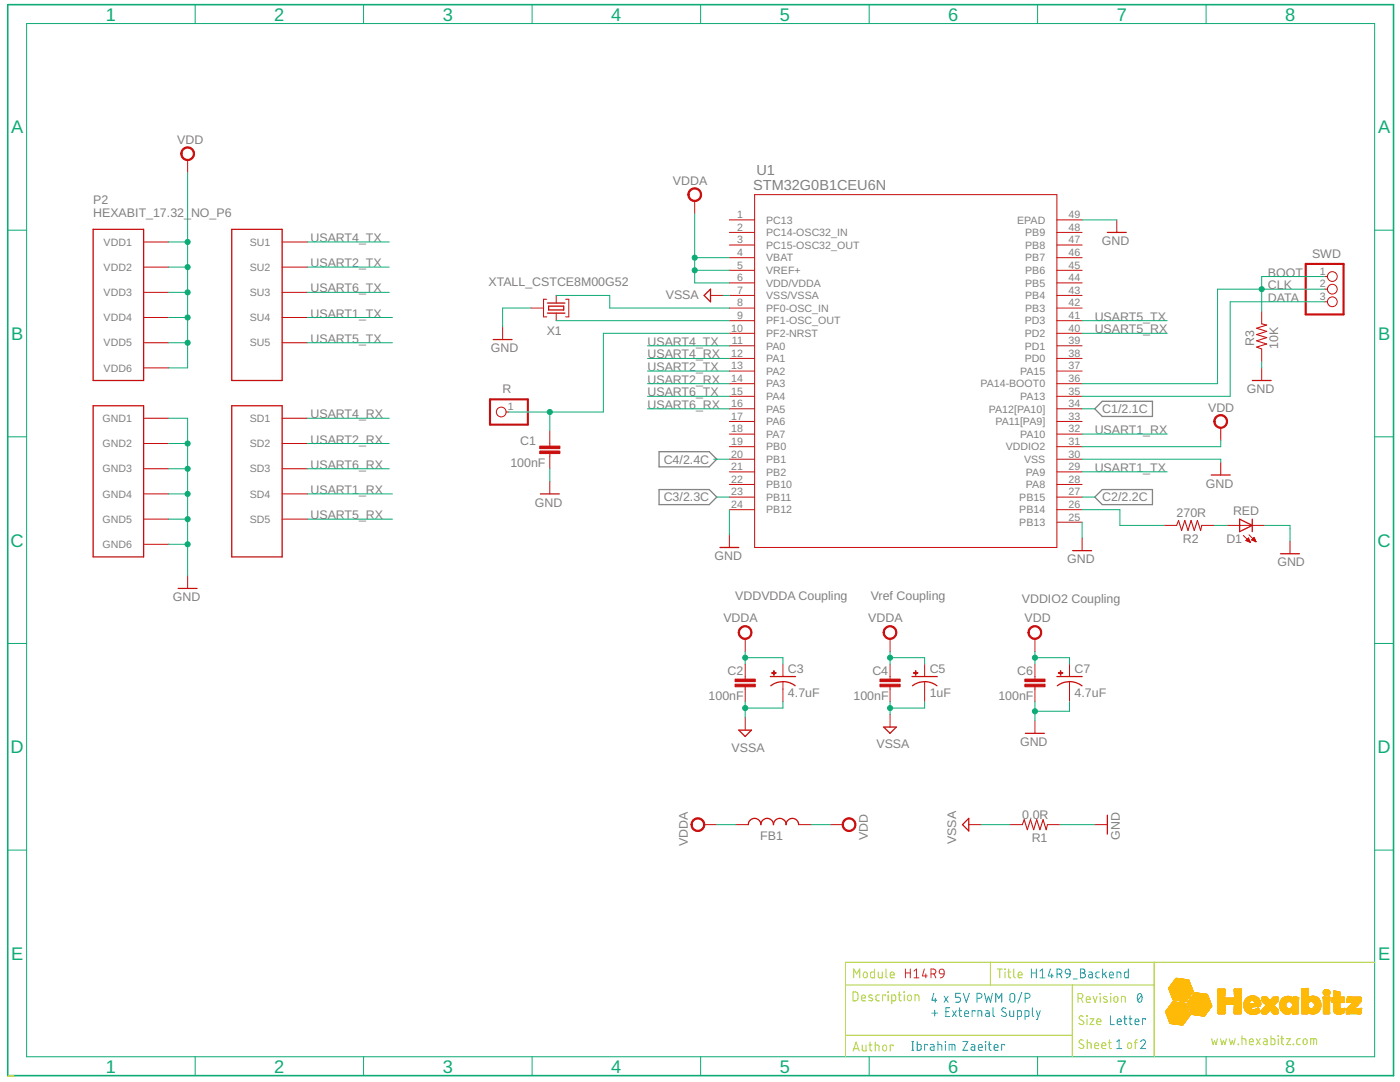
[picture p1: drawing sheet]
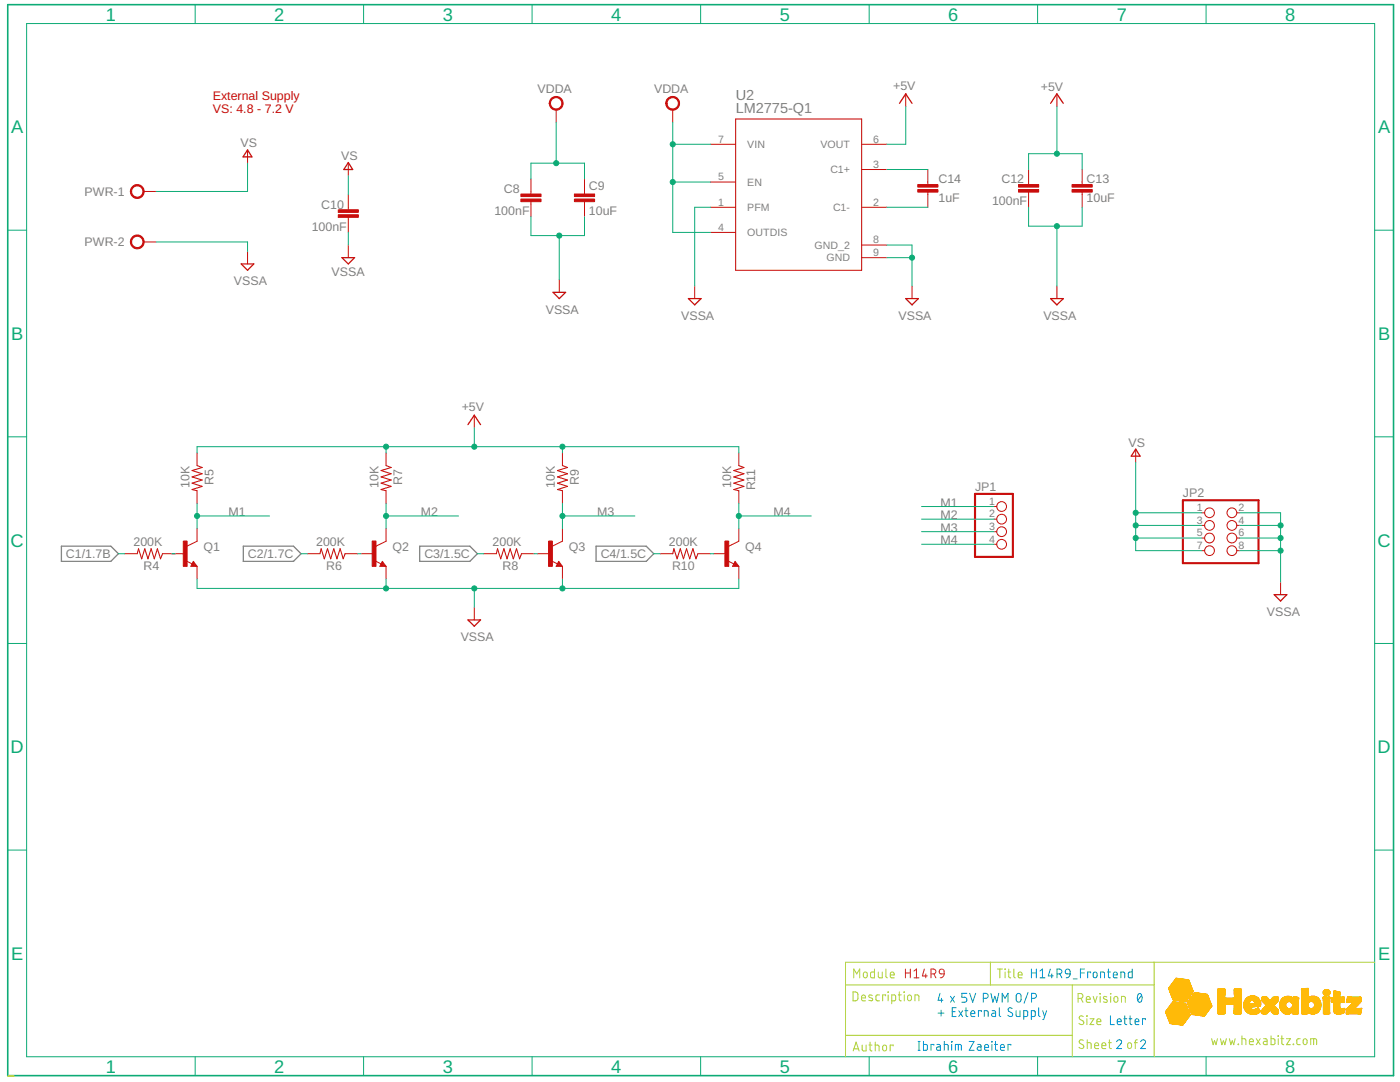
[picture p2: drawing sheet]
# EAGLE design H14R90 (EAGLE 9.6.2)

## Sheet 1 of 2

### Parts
C1  100nF  C-0603  [C-0603]
C2  100nF  C-0603  [C-0603]
C3  4.7uF  C-0805-POL  [C-0805-POL]
C4  100nF  C-0603  [C-0603]
C5  1uF  C-0805-POL  [C-0805-POL]
C6  100nF  C-0603  [C-0603]
C7  4.7uF  C-0805-POL  [C-0805-POL]
D1  RED  VLMS1300-GS08  [VLMS1300-GS08]
FB1  FB-0603  [FB-0603]
P2  HEXABIT_17.32_NO_P6  [HEXABIT_17.32_NO_P6]
R  R  PINHD-1X1  [1X01]
R1  0.0R  R-0603  [R-0603]
R2  270R  R-0603  [R-0603]
R3  10K  R-0603  [R-0603]
SWD  PINHD-1X3  [1X03]
U1  STM32G0B1CEU6N  [HEXABITZ_ICS_QFN_B1CEU6_STM-L]
X1  XTALL_CSTCE8M00G52  [XTALL_CSTCE8M00G52]

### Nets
C1: U1.34(PA12[PA10]) ; also sheet 2
C2: U1.27(PB15) ; also sheet 2
C3: U1.23(PB11) ; also sheet 2
C4: U1.20(PB1) ; also sheet 2
CLK: R3.2 SWD.1 SWD.2 U1.36(PA14-BOOT0)
DATA: SWD.3 U1.35(PA13)
GND: C1.2 C6.2 C7.2(-) D1.C P2.PAD_PD7(GND1) P2.PAD_PD8(GND2) P2.PAD_PD9(GND3) P2.PAD_PD10(GND4) P2.PAD_PD11(GND5) P2.PAD_PD12(GND6) R1.2 R3.1 U1.24(PB12) U1.25(PB13) U1.30(VSS) U1.49(EPAD) X1.P$2
N$1: D1.A R2.2
N$5: U1.9(PF1-OSC_OUT) X1.P$1
N$6: U1.8(PF0-OSC_IN) X1.P$3
N$8: C1.1 R.1 U1.10(PF2-NRST)
N$15: R2.1 U1.26(PB14)
USART1_RX: P2.PAD_PD4(SD4) U1.32(PA10)
USART1_TX: P2.PAD_PU4(SU4) U1.29(PA9)
USART2_RX: P2.PAD_PD2(SD2) U1.14(PA3)
USART2_TX: P2.PAD_PU2(SU2) U1.13(PA2)
USART4_RX: P2.PAD_PD1(SD1) U1.12(PA1)
USART4_TX: P2.PAD_PU1(SU1) U1.11(PA0)
USART5_RX: P2.PAD_PD5(SD5) U1.40(PD2)
USART5_TX: P2.PAD_PU5(SU5) U1.41(PD3)
USART6_RX: P2.PAD_PD3(SD3) U1.16(PA5)
USART6_TX: P2.PAD_PU3(SU3) U1.15(PA4)
VDD: C6.1 C7.1(+) FB1.2 P2.PAD_PU7(VDD1) P2.PAD_PU8(VDD2) P2.PAD_PU9(VDD3) P2.PAD_PU10(VDD4) P2.PAD_PU11(VDD5) P2.PAD_PU12(VDD6) U1.31(VDDIO2)
VDDA: C2.1 C3.1(+) C4.1 C5.1(+) FB1.1 U1.4(VBAT) U1.5(VREF+) U1.6(VDD/VDDA) ; also sheet 2
VSSA: C2.2 C3.2(-) C4.2 C5.2(-) R1.1 U1.7(VSS/VSSA) ; also sheet 2
Unconnected: U1.1(PC13) U1.2(PC14-OSC32_IN) U1.3(PC15-OSC32_OUT) U1.17(PA6) U1.18(PA7) U1.19(PB0) U1.21(PB2) U1.22(PB10) U1.28(PA8) U1.33(PA11[PA9]) U1.37(PA15) U1.38(PD0) U1.39(PD1) U1.42(PB3) U1.43(PB4) U1.44(PB5) U1.45(PB6) U1.46(PB7) U1.47(PB8) U1.48(PB9)

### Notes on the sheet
- BOOT
- VDD\VDDA Coupling | Vref Coupling | VDDIO2 Coupling
- Module | H14R9 | Title | H14R9_Backend
- Description | Revision | 0
- 4 x 5V PWM O/P 
  + External Supply
- Size | Letter
- www.hexabitz.com
- Author | Ibrahim Zaeiter | Sheet   of | 1 | 2
- C:/Users/Admin/Desktop/logodraft.bmp

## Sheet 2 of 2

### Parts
C8  100nF  C-0603  [C-0603]
C9  10uF  C-0603  [C-0603]
C10  100nF  C-0603  [C-0603]
C12  100nF  C-0603  [C-0603]
C13  10uF  C-0603  [C-0603]
C14  1uF  C-0603  [C-0603]
JP1  PINHD-1X4  [1X04]
JP2  PINHD-2X4  [2X04]
PWR  AK500/2  [AK500/2]
Q1  MMBT3904LT1  [MMBT3904LT1]
Q2  MMBT3904LT1  [MMBT3904LT1]
Q3  MMBT3904LT1  [MMBT3904LT1]
Q4  MMBT3904LT1  [MMBT3904LT1]
R4  200K  R-0603  [R-0603]
R5  10K  R-0603  [R-0603]
R6  200K  R-0603  [R-0603]
R7  10K  R-0603  [R-0603]
R8  200K  R-0603  [R-0603]
R9  10K  R-0603  [R-0603]
R10  200K  R-0603  [R-0603]
R11  10K  R-0603  [R-0603]
U2  LM2775-Q1  LM2775QDSGRQ1  [DSG0008A]

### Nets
+5V: C12.1 C13.1 R5.1 R7.1 R9.1 R11.1 U2.6(VOUT)
C1: R4.2 ; also sheet 1
C2: R6.2 ; also sheet 1
C3: R8.2 ; also sheet 1
C4: R10.2 ; also sheet 1
M1: JP1.1 Q1.3(C) R5.2
M2: JP1.2 Q2.3(C) R7.2
M3: JP1.3 Q3.3(C) R9.2
M4: JP1.4 Q4.3(C) R11.2
N$3: C14.2 U2.2(C1-)
N$4: C14.1 U2.3(C1+)
N$7: Q1.1(B) R4.1
N$10: Q2.1(B) R6.1
N$12: Q3.1(B) R8.1
N$14: Q4.1(B) R10.1
V+: C10.1 JP2.1 JP2.3 JP2.5 JP2.7 PWR.1 ; supply symbol labelled VS
VDDA: C8.1 C9.1 U2.4(OUTDIS) U2.5(EN) U2.7(VIN) ; also sheet 1
VSSA: C8.2 C9.2 C10.2 C12.2 C13.2 JP2.2 JP2.4 JP2.6 JP2.8 PWR.2 Q1.2(E) Q2.2(E) Q3.2(E) Q4.2(E) U2.1(PFM) U2.8(GND_2) U2.9(GND) ; also sheet 1

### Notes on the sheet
- External Supply
  VS: 4.8 - 7.2 V
- Module | H14R9 | Title | H14R9_Frontend
- Description | Revision | 0
- 4 x 5V PWM O/P 
  + External Supply
- Size | Letter
- www.hexabitz.com
- Author | Ibrahim Zaeiter | Sheet   of | 2 | 2
- C:/Users/Admin/Desktop/logodraft.bmp

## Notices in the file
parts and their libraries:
HEXABITZ_ICs: COPYRIGHT: Copyright (C) 2022 Ultra Librarian. All rights reserved.
